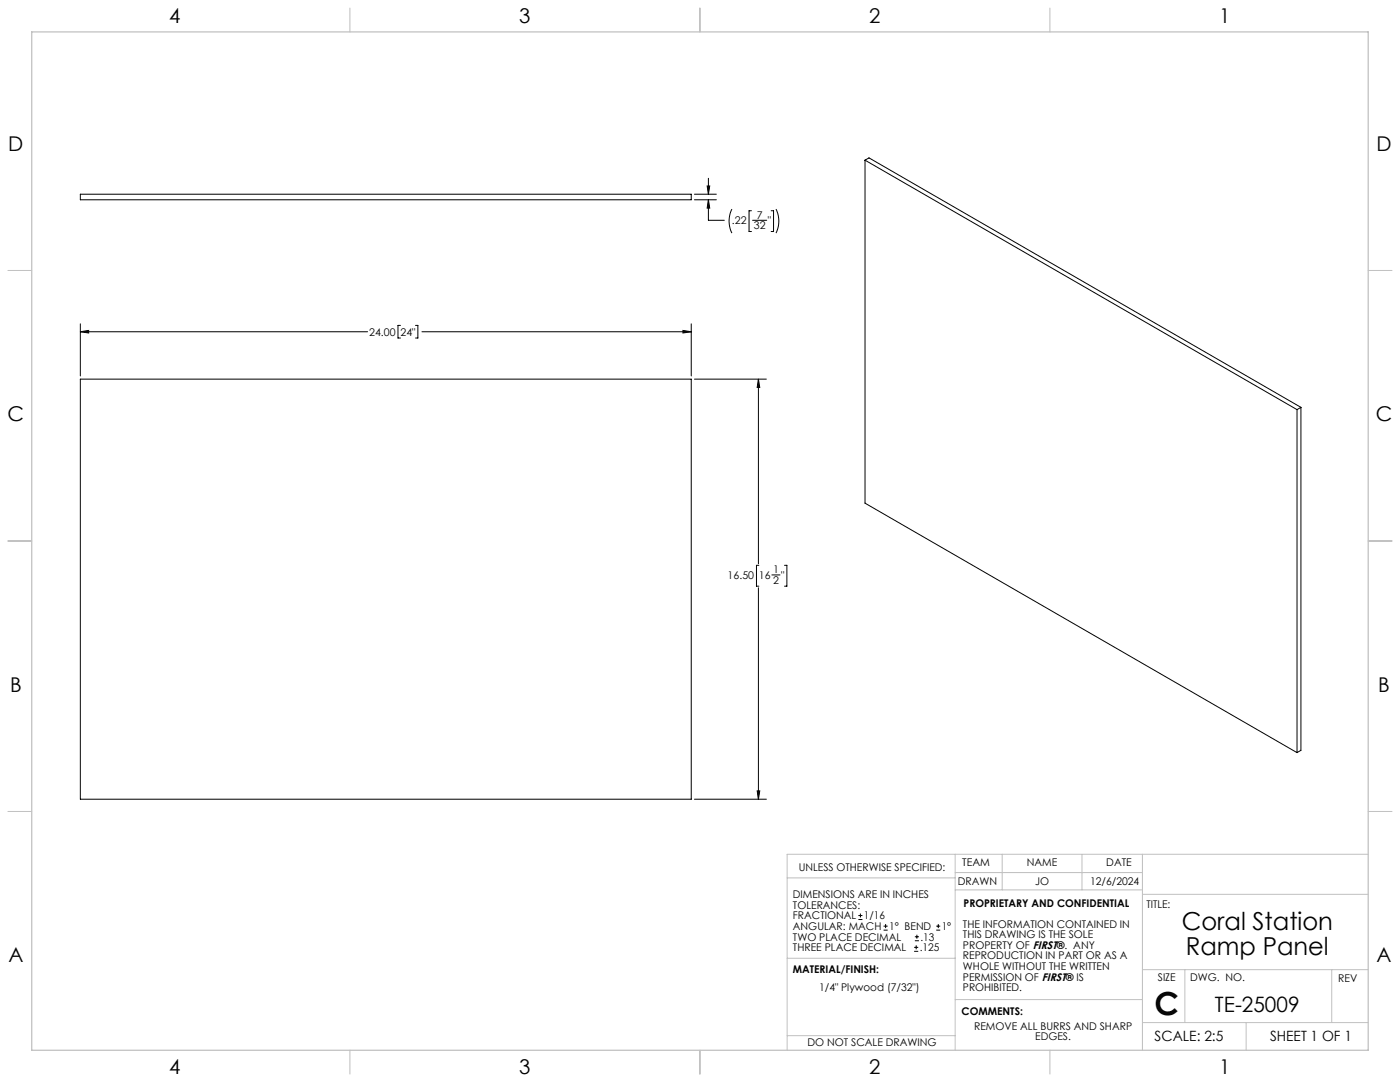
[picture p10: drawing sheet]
<svg xmlns="http://www.w3.org/2000/svg" width="559mm" height="432mm" viewBox="0 0 559 432" stroke-linecap="round" stroke-linejoin="round" font-family="sans-serif">
<g fill="none" stroke="#c0c0c0" stroke-width=".4">
<path d="M139.7 3.2v9.5M279.4 3.2v9.5M419.1 3.2v9.5M3.1 107.9h9.6M546.1 107.9h9.5M3.1 215.9h9.6M546.1 215.9h9.5M3.1 323.8h9.6M546.1 323.8h9.5M314.2 350.3h67M381.2 340.9v78.2M381.2 355.1h74.8"/>
<path d="M381.2 348.2h74.8M400 340.9v14.2M431.9 340.9v14.2M456 340.9v78.2M456 356.9h90.1M546.1 340.9h-231.9v78.2M314.2 382.4h67.2M381.2 398.9h74.8M456 387h90.1M472.9 387v21.1M531.6 387v21.1M139.7 419.1v9.6"/>
<path d="M279.4 419.1v9.6M314.2 413.3h67M419.1 419.1v9.6M456 408.1h90.1M497.4 408.1v11"/>
</g>
<path d="M12.7 12.7h533.4v406.4h-533.4z" fill="none" stroke="#c0c0c0" stroke-width=".5"/>
<g fill="none" stroke="#000" stroke-width=".4">
<path d="M32.1 77.5h243.8v2.2h-243.8zM277.2 79.7h8.7M277.2 77.5h8.7M282.3 74.2h1l-.5 3.3zM282.8 79.7l.5 3.3h-1zM282.8 79.7v8.2h6.3M282.8 71.2v6.3M345.3 63.9l172.4 99.6M345.3 63.9l1.6-.9 172.4 99.6M345.3 63.9v136.9l172.4 99.6M292.1 83.4a10.7 10.7 0 0 0 0 9.6M299.9 84.1h-.9v8.3h.9"/>
<path d="M300.4 87.9h5.6M307.8 84.1h1v8.3h-1M309.7 83.4a10.7 10.7 0 0 1 0 9.6M32.1 132.4l3.3-.5v1zM32.1 129.2v20.8M32.1 132.4h114.6M159.8 129.9h-.9v5h.9M165.8 129.9h1v5h-1M168.4 132.4h107.5M272.6 131.9l3.3 .5-3.3 .5zM275.9 129.2v20.8M32.1 151.3h243.8v167.6h-243.8z"/>
<path d="M277.2 151.3h28.7M302.7 151.3l.5 3.3h-1zM302.7 151.3v73.7M517.7 163.5v136.9M519.3 162.6v136.8l-1.6 1M519.3 162.6l-1.6 .9M302.7 234.6v84.3M302.9 225.6h-1v8.3h1M308.1 229.4h3.2M313.1 225.6h1v8.3h-1M277.2 318.9h28.7M302.2 315.6h1l-.5 3.3z"/>
<path d="M342.6 367h1.6M342.6 365.4h1.6M343.4 364.6v1.5M352.7 371.2h1.6M352.7 369.6h1.6M353.5 368.8v1.6M364.9 379.7h1.6M364.9 378.1h1.6M365.2 375.4h1.6M365.2 373.8h1.6M365.7 377.3v1.5M366 373v1.6"/>
<path d="M373.7 371.2h1.6M373.7 369.6h1.6M374.5 368.8v1.6"/>
</g>
<path d="M272.6 131.9l3.3 .5-3.3 .5zM32.1 132.4l3.3-.5v1zM302.2 315.6h1l-.5 3.3zM302.7 151.3l.5 3.3h-1zM282.8 79.7l.5 3.3h-1zM282.3 74.2h1l-.5 3.3z" fill="#000"/>
<text font-size="12.7" x="460.9" y="405.2">C</text>
<g font-size="9.9">
<text x="471.7" y="371.2">Coral Station</text>
<text x="473.3" y="381.1">Ramp Panel</text>
</g>
<text font-size="8.5" x="485" y="404">TE-25009</text>
<g font-size="8.1">
<text x="67.6" y="9.3">4</text>
<text x="207.3" y="9.3">3</text>
<text x="347" y="9.3">2</text>
<text x="486.7" y="9.3">1</text>
<text x="3.3" y="60.1">D</text>
<text x="549.4" y="60.1">D</text>
<text x="3" y="168">C</text>
<text x="549.1" y="168">C</text>
<text x="4" y="276">B</text>
<text x="550.1" y="276">B</text>
<text x="3.3" y="383.9">A</text>
<text x="549.4" y="383.9">A</text>
<text x="67.6" y="428.4">4</text>
<text x="207.3" y="428.4">3</text>
<text x="347" y="428.4">2</text>
<text x="486.7" y="428.4">1</text>
</g>
<g font-size="5.6">
<text x="460.9" y="415.2">SCALE: 2:5</text>
<text x="507" y="415.2">SHEET 1 OF 1</text>
</g>
<g font-size="4.2">
<text x="292.2" y="89.6">.22</text>
<text x="302.1" y="87.3">7</text>
<text x="306.5" y="89.6">&quot;</text>
<text x="300.9" y="91.5">32</text>
<text x="147.4" y="134">24.00</text>
<text x="159.9" y="134">24&quot;</text>
<text x="290.4" y="231.1">16.50</text>
<text x="302.9" y="231.1">16</text>
<text x="308.5" y="228.8">1</text>
<text x="308.5" y="233">2</text>
<text x="311.8" y="231.1">&quot;</text>
<text x="318.8" y="347.7">UNLESS OTHERWISE SPECIFIED:</text>
<text x="384.1" y="345.5">TEAM</text>
<text x="409.9" y="345.7">NAME</text>
<text x="441.6" y="345.7">DATE</text>
<text x="382.3" y="353.3">DRAWN</text>
<text x="413.2" y="353.3">JO</text>
<text x="435.1" y="353.3">12/6/2024</text>
<text x="316.5" y="358.5">DIMENSIONS ARE IN INCHES</text>
<text x="316.5" y="362.7">TOLERANCES:</text>
<text x="384.6" y="361.9">PROPRIETARY AND CONFIDENTIAL</text>
<text x="457.6" y="362.3">TITLE:</text>
<text x="316.5" y="371.2">ANGULAR: MACH</text>
<text x="316.5" y="366.9">FRACTIONAL</text>
<text x="344.8" y="366.9">1/16</text>
<text x="354.9" y="371.2">1° BEND</text>
<text x="375.9" y="371.2">1°</text>
<text x="384.4" y="370.2">THE INFORMATION CONTAINED IN</text>
<text x="316.5" y="375.4">TWO PLACE DECIMAL</text>
<text x="367.4" y="375.4">.13</text>
<text x="384.4" y="374.4">THIS DRAWING IS THE SOLE</text>
<text x="316.5" y="379.6">THREE PLACE DECIMAL</text>
<text x="367.1" y="379.6">.125</text>
<text x="384.4" y="378.6">PROPERTY OF FIRST®. ANY</text>
<text x="384.4" y="382.9">REPRODUCTION IN PART OR AS A</text>
<text x="316.5" y="388.4">MATERIAL/FINISH:</text>
<text x="384.4" y="387.1">WHOLE WITHOUT THE WRITTEN</text>
<text x="327" y="395.6">1/4&quot; Plywood (7/32&quot;)</text>
<text x="384.4" y="391.3">PERMISSION OF FIRST® IS</text>
<text x="384.4" y="395.6">PROHIBITED.</text>
<text x="462.2" y="391.3">SIZE</text>
<text x="475.1" y="391.3">DWG. NO.</text>
<text x="534.1" y="391.8">REV</text>
<text x="383.8" y="405.1">COMMENTS:</text>
<text x="388.8" y="410.9">REMOVE ALL BURRS AND SHARP</text>
<text x="322.3" y="417.6">DO NOT SCALE DRAWING</text>
<text x="413.2" y="415.2">EDGES.</text>
</g>
</svg>
